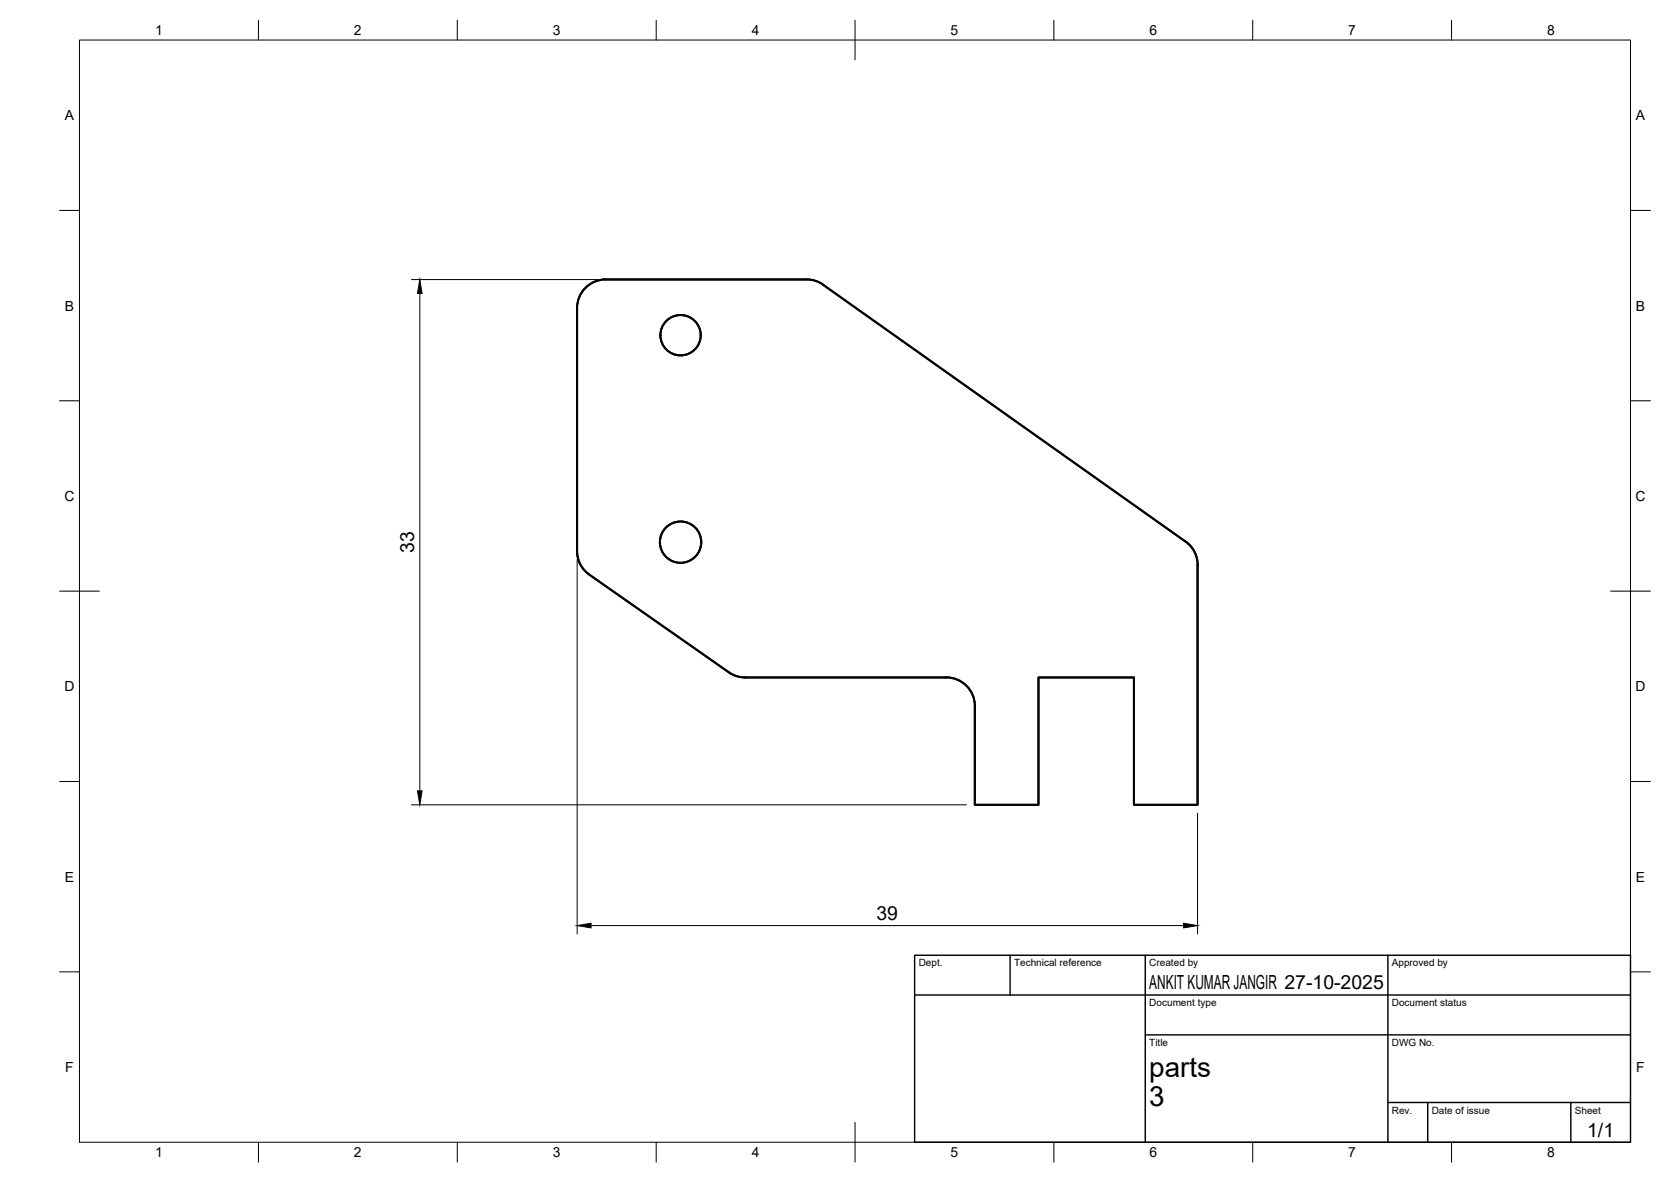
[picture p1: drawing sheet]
<svg xmlns="http://www.w3.org/2000/svg" width="420mm" height="297mm" viewBox="0 0 420 297" stroke-linecap="round" stroke-linejoin="round" font-family="sans-serif">
<!-- layer: Visible -->
<g fill="none" stroke="#000" stroke-width=".51">
<path d="M207 71.6l91.1 64.5a7.2 7.2 0 0 1 3 5.9M207 71.5l-1.7-.8-1.8-.5h-51.2a7.2 7.2 0 0 0-7.2 7.2v61.1a7.3 7.3 0 0 0 3.1 5.9l35 24.5 2.3 1.1 1.9 .3 50.5-.1a7.2 7.2 0 0 1 7.2 7.2M301.1 142v60.3h-16v-32h-24v32h-16v-24.9"/>
<circle cx="171.1" cy="84.2" r="5.1"/>
<circle cx="171.1" cy="136.2" r="5.2"/>
</g>
<!-- layer: BORDER -->
<g fill="none" stroke="#000" stroke-width=".25">
<path d="M20 10.1h390v276.9h-390zM65 5.1v5M115 5.1v5M165 5.1v5M215 5.1v10M265 5.1v5M315 5.1v5M365 5.1v5M15 52.9h5M410 52.9h5M15 100.7h5M410 100.7h5"/>
<path d="M15 148.6h10M405 148.6h10M15 196.4h5M410 196.4h5M15 244.2h5M410 244.2h5M65 287v5M115 287v5M165 287v5M215 282.1v9.9M265 287v5M315 287v5"/>
<path d="M365 287v5"/>
</g>
<!-- layer: TITLEBLOCK -->
<path d="M230 240.1h180v46.9h-180zM230 250h180M254 240.1v9.9M288 240.1v46.9M349 240.1v46.9M288 260.1h122M349 277.1h61M359 277.1v9.9M395 277.1v9.9" fill="none" stroke="#000" stroke-width=".36"/>
<!-- layer: FD_Dimensions -->
<path d="M103.5 70.3h46.7M105.6 73.8v124.9M145.1 140.6v94.1M103.5 202.3h139.5M301.1 204.4v30.3M148.6 232.6h149" fill="none" stroke="#000" stroke-width=".25"/>
<path d="M105.6 70.3l.5 3.5h-1.1zM105 198.7h1.1l-.5 3.6zM145.1 232.6l3.5-.6v1.2zM297.6 232l3.5 .6-3.5 .6z" fill="#000" stroke="#000" stroke-width=".25"/>
<g font-size="7">
<text x="289" y="270.6">parts</text>
<text x="289" y="278.1">3</text>
</g>
<g font-size="4.9">
<text x="104.1" y="139" transform="rotate(-90 104.1 139)">33</text>
<text x="220.4" y="231.1">39</text>
<text x="289" y="248.5">ANKIT KUMAR JANGIR 27-10-2025</text>
<text x="399.1" y="285.7">1/1</text>
</g>
<g font-size="3.5">
<text x="39" y="8.8">1</text>
<text x="89" y="8.8">2</text>
<text x="139" y="8.8">3</text>
<text x="189" y="8.8">4</text>
<text x="239" y="8.8">5</text>
<text x="289" y="8.8">6</text>
<text x="339" y="8.8">7</text>
<text x="389" y="8.8">8</text>
<text x="16.3" y="30.2">A</text>
<text x="411.3" y="30.2">A</text>
<text x="16.3" y="78">B</text>
<text x="411.3" y="78">B</text>
<text x="16.2" y="125.9">C</text>
<text x="411.2" y="125.9">C</text>
<text x="16.2" y="173.7">D</text>
<text x="411.2" y="173.7">D</text>
<text x="16.3" y="221.6">E</text>
<text x="411.3" y="221.6">E</text>
<text x="16.4" y="269.4">F</text>
<text x="411.4" y="269.4">F</text>
<text x="39" y="290.8">1</text>
<text x="89" y="290.8">2</text>
<text x="139" y="290.8">3</text>
<text x="189" y="290.8">4</text>
<text x="239" y="290.8">5</text>
<text x="289" y="290.8">6</text>
<text x="339" y="290.8">7</text>
<text x="389" y="290.8">8</text>
</g>
<g font-size="2.5">
<text x="231" y="242.9">Dept.</text>
<text x="255" y="242.9">Technical reference</text>
<text x="289" y="242.9">Created by</text>
<text x="350" y="242.9">Approved by</text>
<text x="289" y="252.8">Document type</text>
<text x="350" y="252.8">Document status</text>
<text x="289" y="262.9">Title</text>
<text x="350" y="262.9">DWG No.</text>
<text x="350" y="279.9">Rev.</text>
<text x="360" y="279.9">Date of issue</text>
<text x="396" y="279.9">Sheet</text>
</g>
</svg>
